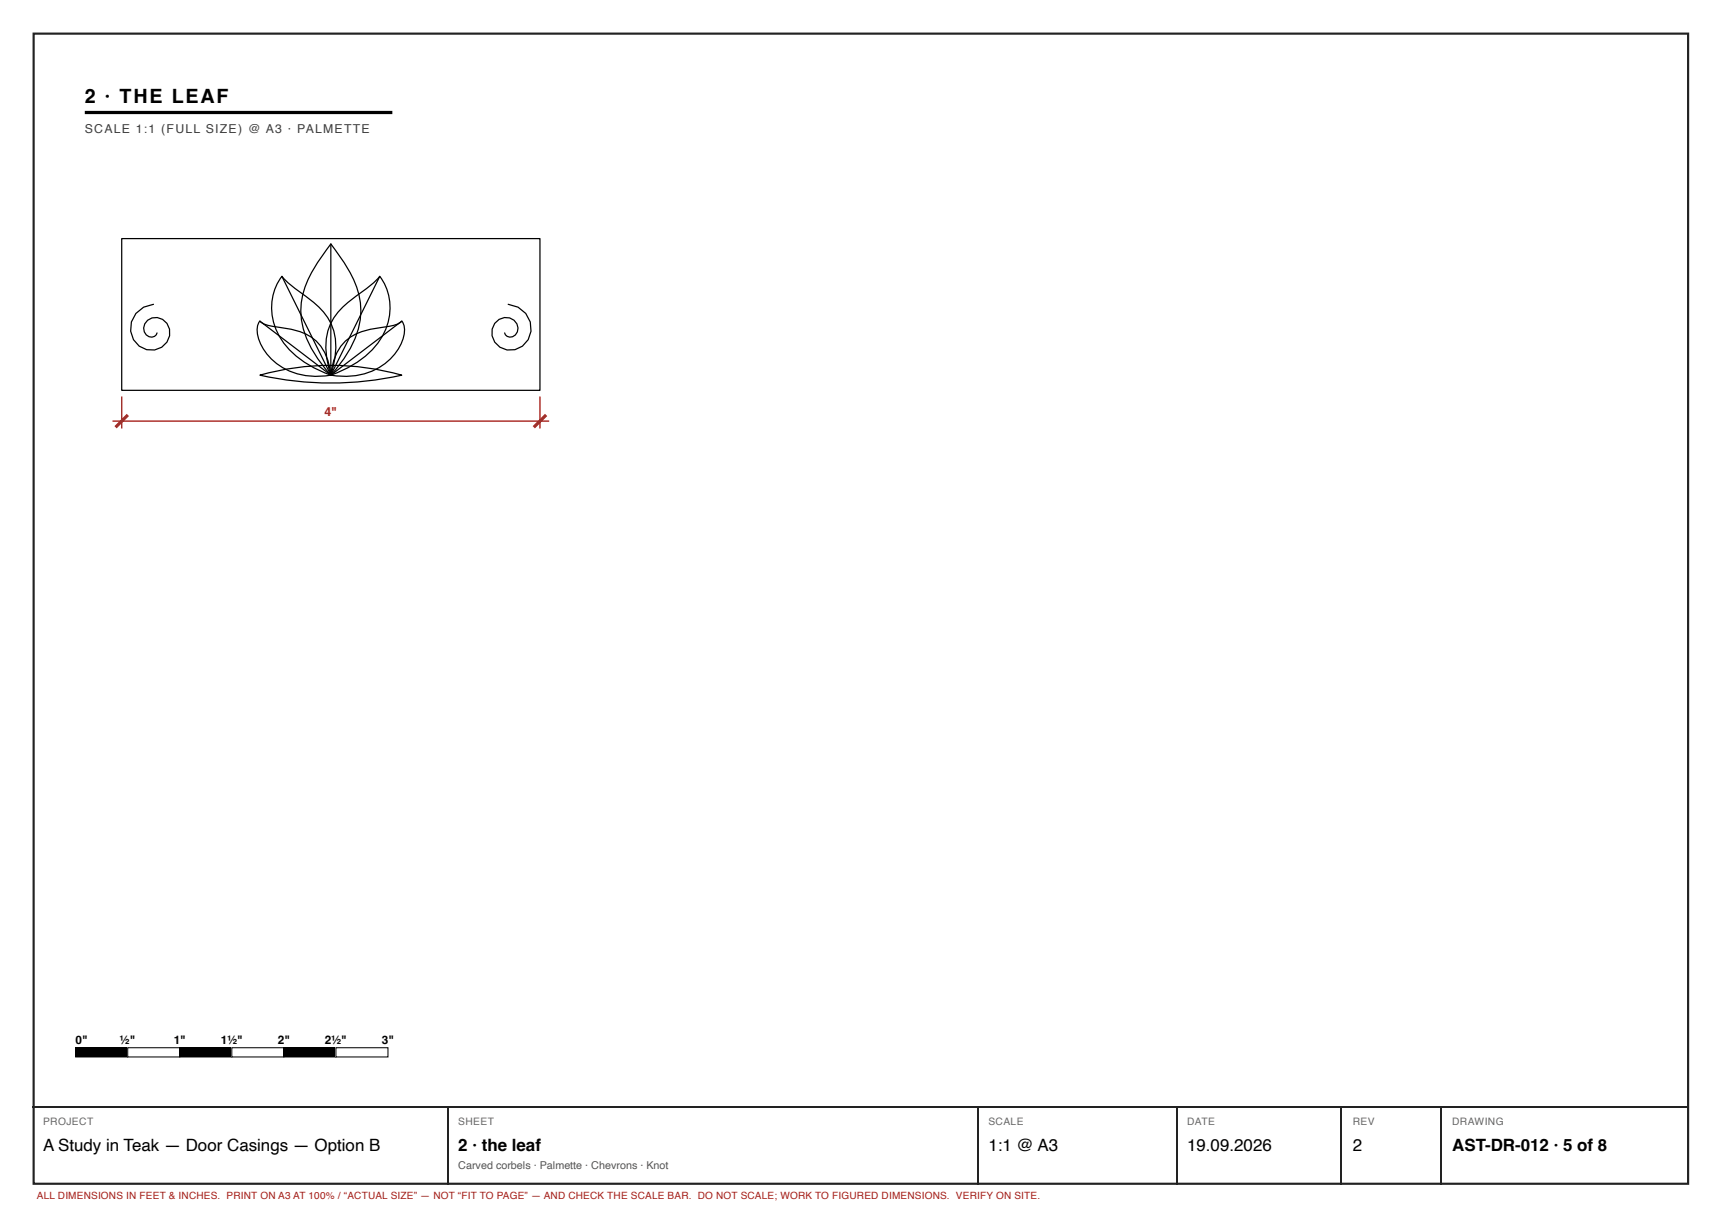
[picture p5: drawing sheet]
<svg xmlns="http://www.w3.org/2000/svg" width="420mm" height="297mm" viewBox="0 0 420 297" stroke-linecap="round" stroke-linejoin="round" font-family="sans-serif">
<path d="M8.2 8.2h403.5v280.5h-403.5z" fill="none" stroke="#222" stroke-width=".53"/>
<path d="M20.7 27.4h75" fill="none" stroke="#000" stroke-width=".79" stroke-linecap="butt"/>
<g fill="none" stroke="#000" stroke-width=".3">
<path d="M29.7 58.2h102v37h-102zM80.7 59.5a33.6 33.6 0 0 1 7 13.3 18.9 18.9 0 0 1-3.7 14.4l-3.3 4.3a26.4 26.4 0 0 1-7.2-13.7 21 21 0 0 1 4.6-14.7zM80.7 59.5v32M37.4 74.2a5.8 5.8 0 0 0-5.2 3.9 5.8 5.8 0 0 0 1.8 6.3 4.5 4.5 0 0 0 5.1 .5 4.5 4.5 0 0 0 2.2-4.6 3.3 3.3 0 0 0-2.5-2.8 3.3 3.3 0 0 0-3.5 1.5 2.03 2.03 0 0 0 .1 2.4 2.03 2.03 0 0 0 2.3 .6l.4-.4 .2-.4M63.4 78.3a9.4 9.4 0 0 0 5.3 1.6 13.3 13.3 0 0 1 9.5 4.5 14 14 0 0 1 2.5 7.1 15.7 15.7 0 0 1-16-5.6 8.1 8.1 0 0 1-1.7-7zM63.4 78.3l17.3 13.2M68.8 67.4a63.3 63.3 0 0 0 8 6.6 13.2 13.2 0 0 1 4.9 12.8l-1 4.7a22.2 22.2 0 0 1-12.8-9.9 13.2 13.2 0 0 1 .9-14.2zM68.8 67.4l11.9 24.1M83.5 75l1-1a63.3 63.3 0 0 0 8.1-6.6 13.8 13.8 0 0 1-2.3 18.3 25.8 25.8 0 0 1-9.6 5.8 16.8 16.8 0 0 1 .2-13.1l.8-1.3zM92.6 67.4l-11.9 24.1M98 78.3l-17.3 13.2M123.9 74.2a5.8 5.8 0 0 1 5.3 3.9 5.8 5.8 0 0 1-1.8 6.3 4.5 4.5 0 0 1-5.1 .5 4.5 4.5 0 0 1-2.3-4.6 3.3 3.3 0 0 1 2.6-2.8 3.3 3.3 0 0 1 3.5 1.5 2.03 2.03 0 0 1-.1 2.4 2.03 2.03 0 0 1-2.3 .6l-.4-.4-.2-.4"/>
<path d="M63.4 91.5a63.6 63.6 0 0 1 34.6 0 78.9 78.9 0 0 1-34.6 0zM84.2 83.2a16.5 16.5 0 0 1 9.6-3.5l1.1-.1a5.3 5.3 0 0 0 3.1-1.3 5.3 5.3 0 0 1-.1 5.3 14.6 14.6 0 0 1-14.9 8.1l-2.3-.2a13.2 13.2 0 0 1 3.5-8.3z"/>
</g>
<path d="M29.7 96.7v7.8M131.7 96.7v7.8M27.4 102.7h106.5" fill="none" stroke="#a51d17" stroke-width=".33"/>
<path d="M31.2 101.2l-3 3M133.2 101.2l-3 3" fill="none" stroke="#a51d17" stroke-width=".76" stroke-linecap="butt"/>
<path d="M18.5 255.5h12.6v2.2h-12.6z" fill="#000"/>
<path d="M18.5 255.5h12.6v2.2h-12.6z" fill="none" stroke="#000" stroke-width=".25"/>
<path d="M31.1 255.5h12.7v2.2h-12.7z" fill="#fff"/>
<path d="M31.1 255.5h12.7v2.2h-12.7zM43.8 255.5h12.7v2.2h-12.7z" fill="none" stroke="#000" stroke-width=".25"/>
<path d="M43.8 255.5h12.7v2.2h-12.7z" fill="#000"/>
<path d="M56.5 255.5h12.7v2.2h-12.7z" fill="#fff"/>
<path d="M56.5 255.5h12.7v2.2h-12.7zM69.2 255.5h12.7v2.2h-12.7z" fill="none" stroke="#000" stroke-width=".25"/>
<path d="M69.2 255.5h12.7v2.2h-12.7z" fill="#000"/>
<path d="M81.9 255.5h12.7v2.2h-12.7z" fill="#fff"/>
<path d="M81.9 255.5h12.7v2.2h-12.7z" fill="none" stroke="#000" stroke-width=".25"/>
<path d="M7.9 270h404.1M109.1 270.1v18.8M238.5 270.1v18.8M286.9 270.1v18.8M327.2 270.1v18.8M351.5 270.1v18.8" fill="none" stroke="#222" stroke-width=".26"/>
<text font-size="4.8" x="20.7" y="25.2">2 · THE LEAF</text>
<g font-size="4.1">
<text x="10.5" y="280.7">A Study in Teak — Door Casings — Option B</text>
<text x="111.8" y="280.7">2 · the leaf</text>
<text x="241" y="280.7">1:1 @ A3</text>
<text x="289.5" y="280.7">19.09.2026</text>
<text x="329.9" y="280.7">2</text>
<text x="354.1" y="280.7">AST-DR-012 · 5 of 8</text>
</g>
<text font-size="3" fill="#3d3d3d" x="20.7" y="32.4">SCALE 1:1 (FULL SIZE) @ A3 · PALMETTE</text>
<text font-size="3" fill="#a51d17" x="79.1" y="101.5">4&quot;</text>
<g font-size="2.9">
<text x="18.5" y="254.5">0&quot;</text>
<text x="29.3" y="254.5">½&quot;</text>
<text x="42.4" y="254.5">1&quot;</text>
<text x="53.8" y="254.5">1½&quot;</text>
<text x="67.7" y="254.5">2&quot;</text>
<text x="79.2" y="254.5">2½&quot;</text>
<text x="93.1" y="254.5">3&quot;</text>
</g>
<text font-size="2.6" fill="#555" x="111.8" y="285">Carved corbels · Palmette · Chevrons · Knot</text>
<g font-size="2.5" fill="#666">
<text x="10.5" y="274.4">PROJECT</text>
<text x="111.8" y="274.4">SHEET</text>
<text x="241" y="274.4">SCALE</text>
<text x="289.5" y="274.4">DATE</text>
<text x="329.9" y="274.4">REV</text>
<text x="354.1" y="274.4">DRAWING</text>
</g>
<text font-size="2.4" fill="#a51d17" x="9" y="292.4">ALL DIMENSIONS IN FEET &amp; INCHES. PRINT ON A3 AT 100% / “ACTUAL SIZE” — NOT “FIT TO PAGE” — AND CHECK THE SCALE BAR. DO NOT SCALE; WORK TO FIGURED DIMENSIONS. VERIFY ON SITE.</text>
</svg>
